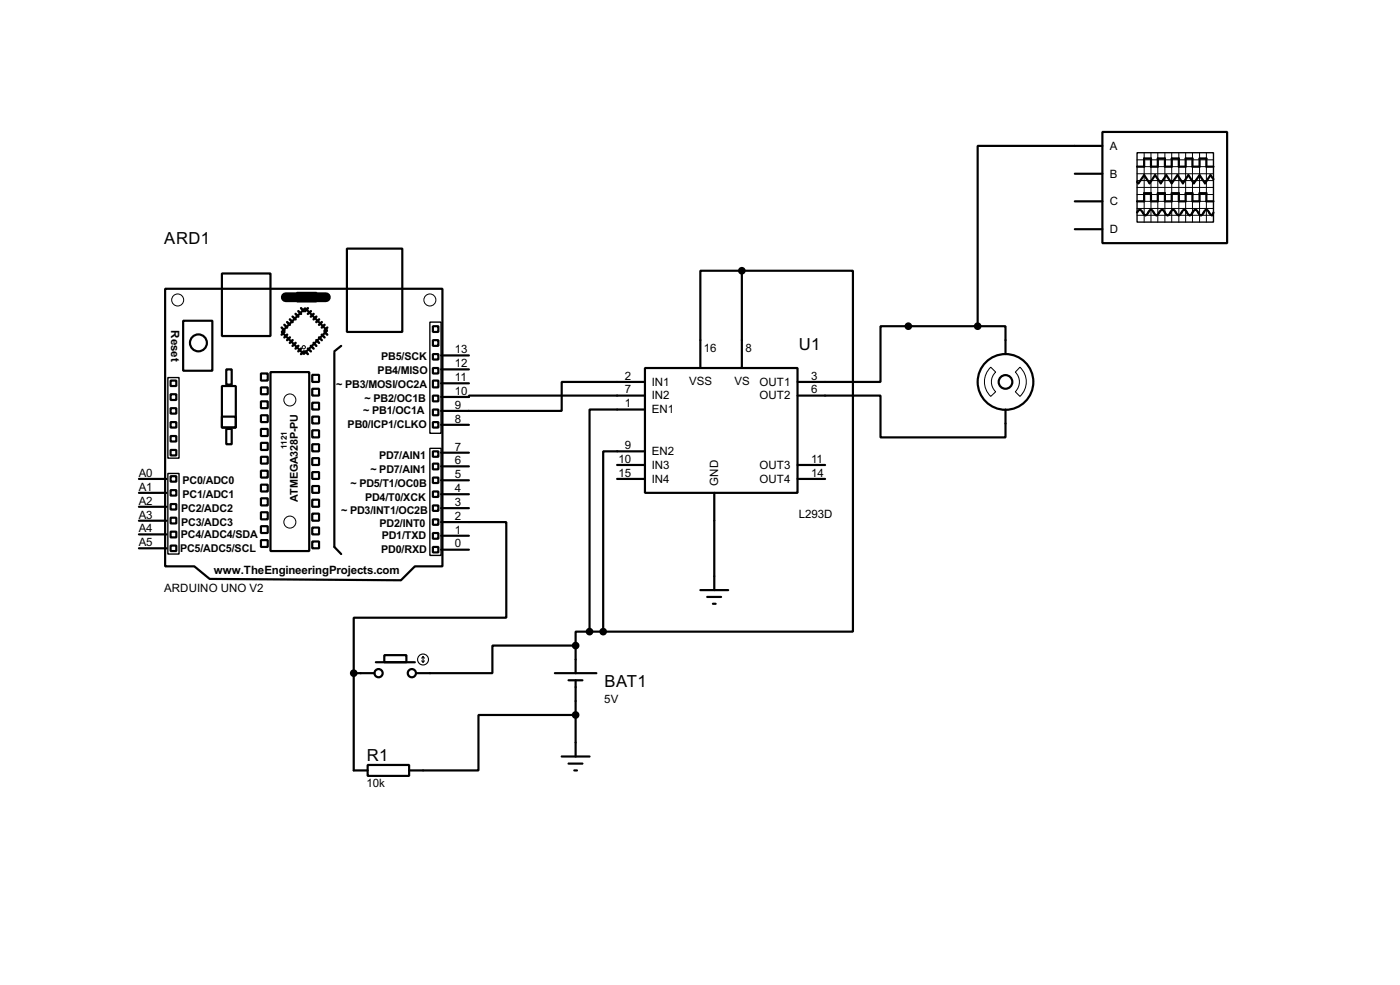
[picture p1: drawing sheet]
<svg xmlns="http://www.w3.org/2000/svg" width="256mm" height="180mm" viewBox="0 0 256 180" stroke-linecap="round" stroke-linejoin="round" font-family="sans-serif">
<g fill="none" stroke="#000" stroke-width=".4">
<path d="M196.9 36.9h5.1M196.9 31.8h5.1M202 24.2h22.8v20.3h-22.8zM202 26.7h-22.9v33M208.3 38.9l.3-.4a.6 .6 0 0 1 .8 .5l.5 .4 .2-.1 .5-.8 .3-.1 .2 .1 .5 .8 .3 .1 .2-.1 .3-.4a.54 .54 0 0 1 .7-.4l.5 .8 .3 .1 .3-.1 .5-.8 .2-.1 .3 .1 .2 .4a.54 .54 0 0 0 .8 .4l.5-.8 .3-.1 .2 .1 .5 .8 .3 .1 .2-.1 .3-.4a.54 .54 0 0 1 .7-.4l.5 .8 .3 .1 .3-.1 .4-.8 .3-.1 .3 .1 .5 .8 .3 .1 .2-.5M208.3 30.5h1.3v-1.5h1.3v1.5h1.2v-1.5h1.3v1.5h1.3v-1.5h1.3v1.5h1.2v-1.5h1.3v1.5h1.3v-1.5h1.2v1.5h1.3M208.3 36.9h1.3v-1.5h1.3v1.5h1.2v-1.5h1.3v1.5h1.3v-1.5h1.3v1.5h1.2v-1.5h1.3v1.5h1.3v-1.5h1.2v1.5h1.3M222.3 32.8l-.5-.7-1 1.5-1-1.5-1.1 1.5-1-1.5-1 1.5-1-1.5-1 1.5-1-1.5-1 1.5-1.1-1.5-1 1.5-1-1.5-1 1.5-.3-.3M30.3 52.9h50.8v50.8h-5.1l-2.5 2.5-35.1-.2-2.8-2.3h-5.3zM33.6 58.7h5.3v9.2h-5.3zM40.7 50.1h8.9v11.4h-8.9zM54.4 53.6h3.6v1.6h-3.6z"/>
<path d="M55.9 56.4l4.1 4.1-4.3 4.3-4.1-4zM63.6 45.5h10.1v15.3h-10.1zM79.3 59.7h1v1.1h-1zM135.9 49.6h-7.6v17.8M135.9 49.6h20.4v66h-45.8M135.9 49.6v17.8M179.1 59.7h-17.8v10.2h-15.2M179.1 59.7h5.1v5.1M196.9 42h5.1M31.3 72.2h1v1h-1zM31.3 77.3h1v1h-1zM31.3 79.8h1v1h-1z"/>
<path d="M31.3 74.7h1v1h-1zM31.3 69.7h1v1h-1zM40.7 70.7h2.5v7.6h-2.5zM40.7 76.3h2.5v2h-2.5zM41.5 78.5h1v2.8h-1zM41.5 67.6h1v2.8h-1zM47.8 68.4h1.3v1.3h-1.3zM47.8 70.9h1.3v1.3h-1.3zM47.8 73.5h1.3v1.2h-1.3zM47.8 76h1.3v1.3h-1.3zM47.8 78.5h1.3v1.3h-1.3zM49.6 68.1h7.1v32.8h-7.1z"/>
<path d="M57.2 68.6h1.3v1.3h-1.3zM57.2 71.2h1.3v1.2h-1.3zM57.2 73.7h1.3v1.3h-1.3zM57.2 76.3h1.3v1.2h-1.3zM57.2 78.8h1.3v1.3h-1.3zM61.3 64.6v35.5l1.2 1.3M62.5 63.3l-1.2 1M79.3 64.8h1v1h-1zM79.3 67.4h1v1h-1zM79.3 69.7h1v1.2h-1zM79.3 72.4h1v1.1h-1zM79.3 75h1v1h-1z"/>
<path d="M79.3 62.3h1v1h-1zM79.3 77.3h1v1h-1zM80.8 77.8h5.1M80.8 70.2h5.1M80.8 67.6h5.1M80.8 65.1h5.1M118.2 67.4h27.9v22.8h-27.9zM118.2 69.9h-15.3v5.3h-22.1M118.2 72.4h-32.3v.3h-5.1M118.2 75h-10.2v40.6M146.1 72.4h15.2v7.7h22.9v-5.1M25.5 97.8h5"/>
<path d="M25.5 95.3h5M25.5 92.8h5M25.5 90.2h5M25.5 87.7h5M31.3 82.4h1v1h-1zM31.3 87.2h1v1h-1zM31.3 89.7h1v1h-1zM31.3 92.3h1v1h-1zM31.3 94.8h1v1h-1zM31.3 97.3h1v1.1h-1zM31.3 99.9h1v1h-1zM47.8 81.1h1.3v1.3h-1.3z"/>
<path d="M47.8 83.6h1.3v1.3h-1.3zM47.8 86.2h1.3v1.2h-1.3zM47.8 88.7h1.3v1.3h-1.3zM47.8 91.2h1.3v1.3h-1.3zM47.8 93.8h1.3v1.3h-1.3zM47.8 96.3h1.3v1.3h-1.3zM47.8 98.9h1.3v1.2h-1.3zM57.2 81.3h1.3v1.3h-1.3zM57.2 83.9h1.3v1.2h-1.3zM57.2 86.4h1.3v1.3h-1.3zM57.2 89h1.3v1.2h-1.3zM57.2 91.5h1.3v1.3h-1.3z"/>
<path d="M57.2 94h1.3v1.3h-1.3zM57.2 96.6h1.3v1.2h-1.3zM57.2 99.1h1.3v1.3h-1.3zM79.3 82.6h1v1h-1zM79.3 84.9h1v1h-1zM79.3 87.4h1v1h-1zM79.3 90h1v1h-1zM79.3 92.5h1v1h-1zM79.3 95.1h1v1h-1zM79.3 97.6h1v1h-1zM80.8 95.6h12v17.5h-28v10.1M80.8 98.1h5.1"/>
<path d="M80.8 93h5.1M80.8 90.5h5.1M80.8 87.9h5.1M80.8 85.4h5.1M80.8 82.9h5.1M113.1 87.7h5.1M113.1 85.1h5.1M118.2 82.6h-7.7v33M130.9 90.2v17.8M146.1 87.7h5.1M146.1 85.1h5.1M25.5 100.4h5"/>
<path d="M70.4 119.9h4.1v1.3h-4.1zM79.3 100.1h1v1h-1zM80.8 100.6h5.1M105.5 118.2h-15.3v5h-13.9M105.5 118.2v5M108 115.6h-2.5v2.6M108 115.6h2.5M128.3 108h5.1M129.6 109.3h2.5M130.6 110.5h.5M64.8 123.2h3.8M64.8 123.2v17.8h2.6"/>
<path d="M68.9 121.2h7.1M101.7 123.2h7.6M102.9 138.5h5.1M104.2 124.5h2.5M104.2 139.8h2.5M105.5 130.9h-17.8v10.1h-12.7M105.5 124.5v14M67.4 140h7.6v2h-7.6zM105.2 141h.5"/>
<circle cx="36.3" cy="62.8" r="1.55"/>
<circle cx="184.2" cy="69.9" r="5.1"/>
<circle cx="184.2" cy="69.9" r="1.25"/>
<circle cx="69.3" cy="123.2" r=".75"/>
<circle cx="75.4" cy="123.2" r=".75"/>
</g>
<path d="M52.4 54.4h7.3" fill="none" stroke="#000" stroke-width="1.8"/>
<g fill="none" stroke="#000" stroke-width=".45">
<path d="M51.6 60l.5 .5M52.1 59.5l.5 .5M52.6 59l.5 .5M53.1 58.5l.5 .5M53.6 58l.6 .5M54.2 57.5l.5 .5M54.7 57l.5 .5M55.2 56.4l.5 .6M56.4 56.4l-.5 .6M57 57l-.6 .5M57.5 57.5l-.5 .5M58 58l-.5 .5"/>
<path d="M58.5 58.5l-.5 .5M59 59l-.5 .5M59.5 59.5l-.5 .5M60 60l-.5 .5M52.1 60.8l-.5 .5M52.6 61.3l-.5 .5M53.1 61.8l-.5 .5M53.6 62.3l-.5 .5M54.2 62.8l-.6 .5M54.7 63.3l-.5 .5M55.2 63.8l-.5 .5M55.7 64.3l-.5 .5"/>
<path d="M55.9 64.3l.5 .5M56.4 63.8l.6 .5M57 63.3l.5 .5M57.5 62.8l.5 .5M58 62.3l.5 .5M58.5 61.8l.5 .5M59 61.3l.5 .5M59.5 60.8l.5 .5"/>
</g>
<g fill="none" stroke="#000" stroke-width=".18">
<path d="M208.3 31.8h14M208.3 29.3h14M208.3 30.5h14M208.3 33.1h14M208.3 35.6h14M208.3 36.9h14M208.3 38.2h14M208.3 39.4h14M208.3 34.3h14M209.6 28v12.7M210.9 28v12.7M212.1 28v12.7"/>
<path d="M213.4 28v12.7M214.7 28v12.7M216 28v12.7M217.2 28v12.7M218.5 28v12.7M219.8 28v12.7M221 28v12.7M181.5 67.2l.9 .9a2.45 2.45 0 0 0 0 3.6l-.9 .9a3.7 3.7 0 0 1 0-5.4zM186.9 67.2a3.7 3.7 0 0 1 0 5.4l-.9-.9a2.54 2.54 0 0 0 0-3.6z"/>
<circle cx="32.5" cy="54.9" r="1.1"/>
<circle cx="78.7" cy="54.9" r="1.1"/>
<circle cx="53.1" cy="73.2" r="1.1"/>
<circle cx="55.6" cy="63.6" r=".3"/>
<circle cx="53.1" cy="95.6" r="1.1"/>
</g>
<path d="M208.3 28h14v12.7h-14zM78.8 59h2v20.3h-2zM30.8 69.1h2v14.8h-2zM30.8 86.7h2v14.7h-2zM78.8 82.1h2v19.6h-2z" fill="none" stroke="#000" stroke-width=".25"/>
<g fill="#000" stroke="#000" stroke-width=".4">
<circle cx="135.9" cy="49.6" r=".5"/>
<circle cx="166.4" cy="59.7" r=".5"/>
<circle cx="179.1" cy="59.7" r=".5"/>
<circle cx="105.4" cy="118.2" r=".5"/>
<circle cx="108" cy="115.6" r=".5"/>
<circle cx="110.5" cy="115.6" r=".5"/>
<circle cx="64.8" cy="123.2" r=".5"/>
<circle cx="105.4" cy="130.9" r=".5"/>
</g>
<g fill="none" stroke="#000" stroke-width=".2">
<path d="M77.3 121l.2 .2M77.5 120.2v1M77.5 120.2l-.2 .3M77.5 120.2l.3 .3M77.8 121l-.3 .2"/>
<circle cx="77.5" cy="120.7" r="1"/>
</g>
<g font-size="3.4">
<text x="30.1" y="44.7">ARD1</text>
<text x="146.4" y="64">U1</text>
<text x="110.8" y="125.8">BAT1</text>
<text x="67.2" y="139.2">R1</text>
</g>
<g font-size="2.4">
<text x="203.3" y="27.4">A</text>
<text x="203.3" y="32.5">B</text>
<text x="203.3" y="37.6">C</text>
<text x="203.3" y="42.7">D</text>
<text x="31.4" y="60.5" transform="rotate(90 31.4 60.5)">Reset</text>
<text x="83.4" y="64.7">13</text>
<text x="129" y="64.4">16</text>
<text x="136.6" y="64.4">8</text>
<text x="83.4" y="69.8">11</text>
<text x="83.4" y="67.2">12</text>
<text x="114.5" y="69.5">2</text>
<text x="114.5" y="72">7</text>
<text x="119.4" y="70.6">IN1</text>
<text x="126.2" y="70.5">VSS</text>
<text x="134.5" y="70.5">VS</text>
<text x="139.1" y="70.6">OUT1</text>
<text x="148.6" y="69.5">3</text>
<text x="148.6" y="72">6</text>
<text x="83.4" y="77.4">8</text>
<text x="83.4" y="74.8">9</text>
<text x="83.4" y="72.3">10</text>
<text x="114.5" y="74.6">1</text>
<text x="119.4" y="73.1">IN2</text>
<text x="119.4" y="75.7">EN1</text>
<text x="139.1" y="73.1">OUT2</text>
<text x="83.4" y="82.5">7</text>
<text x="114.5" y="82.2">9</text>
<text x="119.4" y="83.3">EN2</text>
<text x="25.4" y="89.8">A1</text>
<text x="25.4" y="87.3">A0</text>
<text x="83.4" y="87.5">5</text>
<text x="83.4" y="85">6</text>
<text x="113.3" y="84.7">10</text>
<text x="113.3" y="87.3">15</text>
<text x="119.4" y="85.8">IN3</text>
<text x="119.4" y="88.4">IN4</text>
<text x="131.6" y="88.9" transform="rotate(-90 131.6 88.9)">GND</text>
<text x="139.1" y="85.8">OUT3</text>
<text x="139.1" y="88.4">OUT4</text>
<text x="148.6" y="84.7">11</text>
<text x="148.6" y="87.3">14</text>
<text x="25.4" y="94.9">A3</text>
<text x="25.4" y="92.4">A2</text>
<text x="83.4" y="95.2">2</text>
<text x="83.4" y="92.6">3</text>
<text x="83.4" y="90.1">4</text>
<text x="146.3" y="94.9">L293D</text>
<text x="25.4" y="100">A5</text>
<text x="25.4" y="97.4">A4</text>
<text x="83.4" y="100.2">0</text>
<text x="83.4" y="97.7">1</text>
<text x="39.2" y="105.1">www.TheEngineeringProjects.com</text>
<text x="30.1" y="108.3">ARDUINO UNO V2</text>
<text x="110.7" y="128.8">5V</text>
<text x="67.2" y="144.1">10k</text>
</g>
<g font-size="2.2">
<text x="69.8" y="66">PB5/SCK</text>
<text x="61.6" y="71.1">~ PB3/MOSI/OC2A</text>
<text x="69.2" y="68.5">PB4/MISO</text>
<text x="66.6" y="75.8">~ PB1/OC1A</text>
<text x="66.8" y="73.6">~ PB2/OC1B</text>
<text x="63.7" y="78.4">PB0/ICP1/CLKO</text>
<text x="69.4" y="84">PD7/AIN1</text>
<text x="33.4" y="88.5">PC0/ADC0</text>
<text x="64.2" y="89.1">~ PD5/T1/OC0B</text>
<text x="67.9" y="86.6">~ PD7/AIN1</text>
<text x="33.2" y="93.7">PC2/ADC2</text>
<text x="33.4" y="91.1">PC1/ADC1</text>
<text x="54.5" y="91.8" transform="rotate(-90 54.5 91.8)">ATMEGA328P-PU</text>
<text x="62.5" y="94.2">~ PD3/INT1/OC2B</text>
<text x="66.9" y="91.6">PD4/T0/XCK</text>
<text x="33" y="101">PC5/ADC5/SCL</text>
<text x="33.1" y="98.5">PC4/ADC4/SDA</text>
<text x="33.2" y="96.2">PC3/ADC3</text>
<text x="69.5" y="96.5">PD2/INT0</text>
<text x="69.8" y="101.2">PD0/RXD</text>
<text x="69.9" y="98.7">PD1/TXD</text>
</g>
<text font-size="1.7" x="52.6" y="82.1" transform="rotate(-90 52.6 82.1)">1121</text>
</svg>
